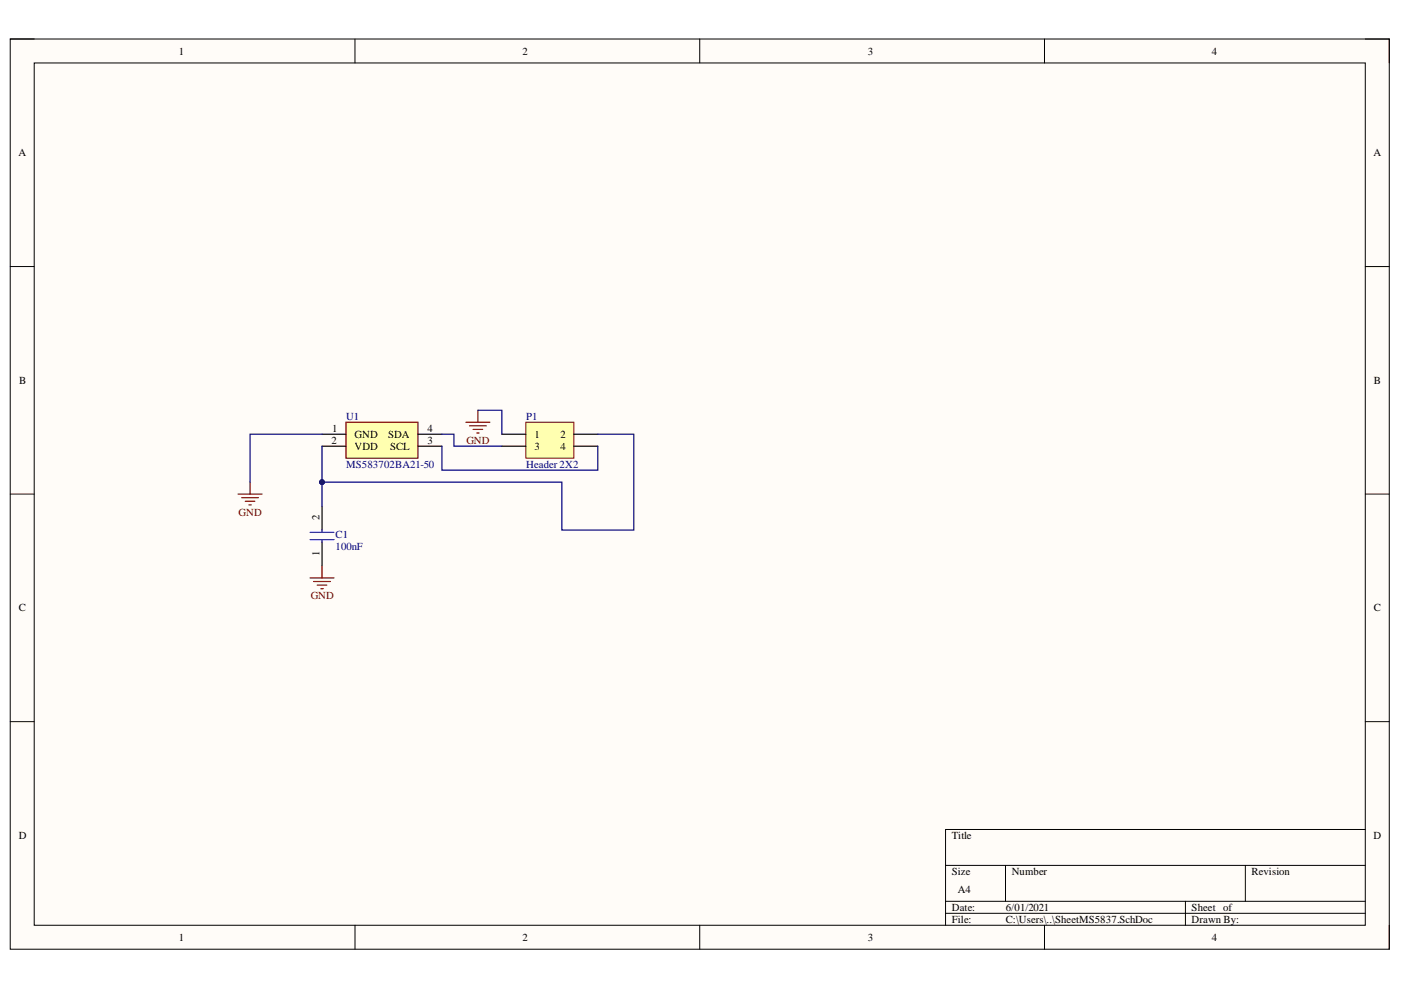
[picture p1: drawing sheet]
<svg xmlns="http://www.w3.org/2000/svg" width="297mm" height="210mm" viewBox="0 0 297 210" stroke-linecap="round" stroke-linejoin="round" font-family="sans-serif">
<path d="M2.2 8.3h292.4v193h-292.4z" fill-rule="evenodd" fill="#fffcf8"/>
<path d="M2.2 8.3h292.4v193h-292.4z" fill="none" stroke="#000" stroke-width=".21"/>
<path d="M7.3 13.4h282.2v182.8h-282.2z" fill-rule="evenodd" fill="#fffcf8"/>
<g fill="none" stroke="#000" stroke-width=".21">
<path d="M2.2 8.3h5.1M7.3 13.4h282.2v182.8h-282.2zM75.3 8.3v5M148.4 8.3v5M221.5 8.3v5.1M289.5 8.3h5.1v5.1M2.2 56.5h5.1M289.5 56.5h5.1M2.2 104.8h5.1M289.5 104.8h5.1M2.2 153h5.1M289.5 153h5.1"/>
<path d="M289.5 175.9h-89v20.3M75.3 196.2v5.1M148.4 196.2v5.1M200.5 183.5h89M200.5 191.1h89M200.5 193.6h89M213.2 183.5v7.6M221.5 196.2v5.1M251.3 191.1v5.1M264 183.5v7.6M294.6 196.2v5.1"/>
</g>
<path d="M73.4 89.5h15.2v7.6h-15.2z" fill-rule="evenodd" fill="#ffffb0"/>
<g fill="none" stroke="#800000" stroke-width=".25">
<path d="M73.4 89.5h15.2v7.6h-15.2zM98.8 89.5h5.1M99.5 90.3h3.6M100.3 91h2M101.1 91.8h.5M101.3 87v2.5M50.5 104.8h5.1M51.2 105.5h3.6M52 106.3h2M52.8 107h.5M53 102.2v2.6M68.3 120v2.5"/>
<path d="M65.7 122.5h5.1M66.5 123.3h3.6M67.3 124.1h2M68 124.8h.5"/>
</g>
<path d="M68.3 92.1h5.1M68.3 94.6h5.1M88.6 92.1h5.1M88.6 94.6h5.1M68.3 107.3v5.1M68.3 114.9v5.1" fill="none" stroke="#000" stroke-width=".25"/>
<path d="M65.7 114.4h5.1M65.7 112.9h5.1M68.3 112.4v.5M68.3 114.4v.5" fill="none" stroke="#00f" stroke-width=".25"/>
<path d="M111.5 89.5h10.2v7.6h-10.2z" fill-rule="evenodd" fill="#ffffb0"/>
<path d="M111.5 89.5h10.2v7.6h-10.2z" fill="none" stroke="#800000" stroke-width=".21"/>
<path d="M106.4 92.1h5.1M106.4 94.6h5.1M121.7 92.1h5M121.7 94.6h5" fill="none" stroke="#000" stroke-width=".25"/>
<path d="M68.3 92.1h-15.3v10.1M68.3 94.6v12.7" fill="none" stroke="#000080" stroke-width=".25"/>
<circle cx="68.3" cy="102.2" r=".51" fill="#000080"/>
<circle cx="68.3" cy="102.2" r=".51" fill="none" stroke="#000080" stroke-width=".21"/>
<path d="M126.7 92.1h7.7v20.3h-15.3v-10.2h-50.8" fill="none" stroke="#000080" stroke-width=".25"/>
<circle cx="68.3" cy="102.2" r=".51" fill="#000080"/>
<circle cx="68.3" cy="102.2" r=".51" fill="none" stroke="#000080" stroke-width=".21"/>
<path d="M93.7 92.1h2.5v2.5h10.2M93.7 94.6v5.1h33v-5.1M101.3 87h5.1v5.1" fill="none" stroke="#000080" stroke-width=".25"/>
<g font-size="2.3">
<text x="37.9" y="11.6">1</text>
<text x="110.8" y="11.6">2</text>
<text x="184" y="11.6">3</text>
<text x="257" y="11.6">4</text>
<text x="3.9" y="33.1">A</text>
<text x="291.2" y="33.1">A</text>
<text x="4.1" y="81.4">B</text>
<text x="291.3" y="81.4">B</text>
<text x="70.3" y="94.1">2</text>
<text x="70.5" y="91.5">1</text>
<text x="75.2" y="92.8">GND</text>
<text x="75.2" y="95.4">VDD</text>
<text x="82.3" y="92.8">SDA</text>
<text x="82.7" y="95.4">SCL</text>
<text x="90.7" y="94.1">3</text>
<text x="90.7" y="91.5">4</text>
<text x="113.3" y="92.8">1</text>
<text x="113.3" y="95.4">3</text>
<text x="118.8" y="92.8">2</text>
<text x="118.8" y="95.4">4</text>
<text x="67.7" y="110.3" transform="rotate(-90 67.7 110.3)">2</text>
<text x="67.7" y="117.9" transform="rotate(-90 67.7 117.9)">1</text>
<text x="4" y="129.6">C</text>
<text x="291.3" y="129.6">C</text>
<text x="4" y="177.8">D</text>
<text x="201.8" y="177.8">Title</text>
<text x="291.2" y="177.8">D</text>
<text x="201.8" y="185.5">Size</text>
<text x="214.5" y="185.5">Number</text>
<text x="265.3" y="185.5">Revision</text>
<text x="203.1" y="189.3">A4</text>
<text x="201.8" y="193.1">Date:</text>
<text x="201.8" y="195.7">File:</text>
<text x="213.2" y="193.1">6/01/2021</text>
<text x="213.2" y="195.7">C:\Users\..\SheetMS5837.SchDoc</text>
<text x="252.6" y="193.1">Sheet of</text>
<text x="252.6" y="195.7">Drawn By:</text>
<text x="37.9" y="199.5">1</text>
<text x="110.8" y="199.5">2</text>
<text x="184" y="199.5">3</text>
<text x="257" y="199.5">4</text>
</g>
<g font-size="2.3" fill="#000080">
<text x="73.4" y="89">U1</text>
<text x="111.6" y="89">P1</text>
<text x="73.4" y="99.2">MS583702BA21-50</text>
<text x="111.6" y="99.2">Header 2X2</text>
<text x="71.1" y="114.1">C1</text>
<text x="71.1" y="116.7">100nF</text>
</g>
<g font-size="2.3" fill="#800000">
<text x="98.9" y="94.1">GND</text>
<text x="50.6" y="109.3">GND</text>
<text x="65.9" y="127.1">GND</text>
</g>
</svg>
